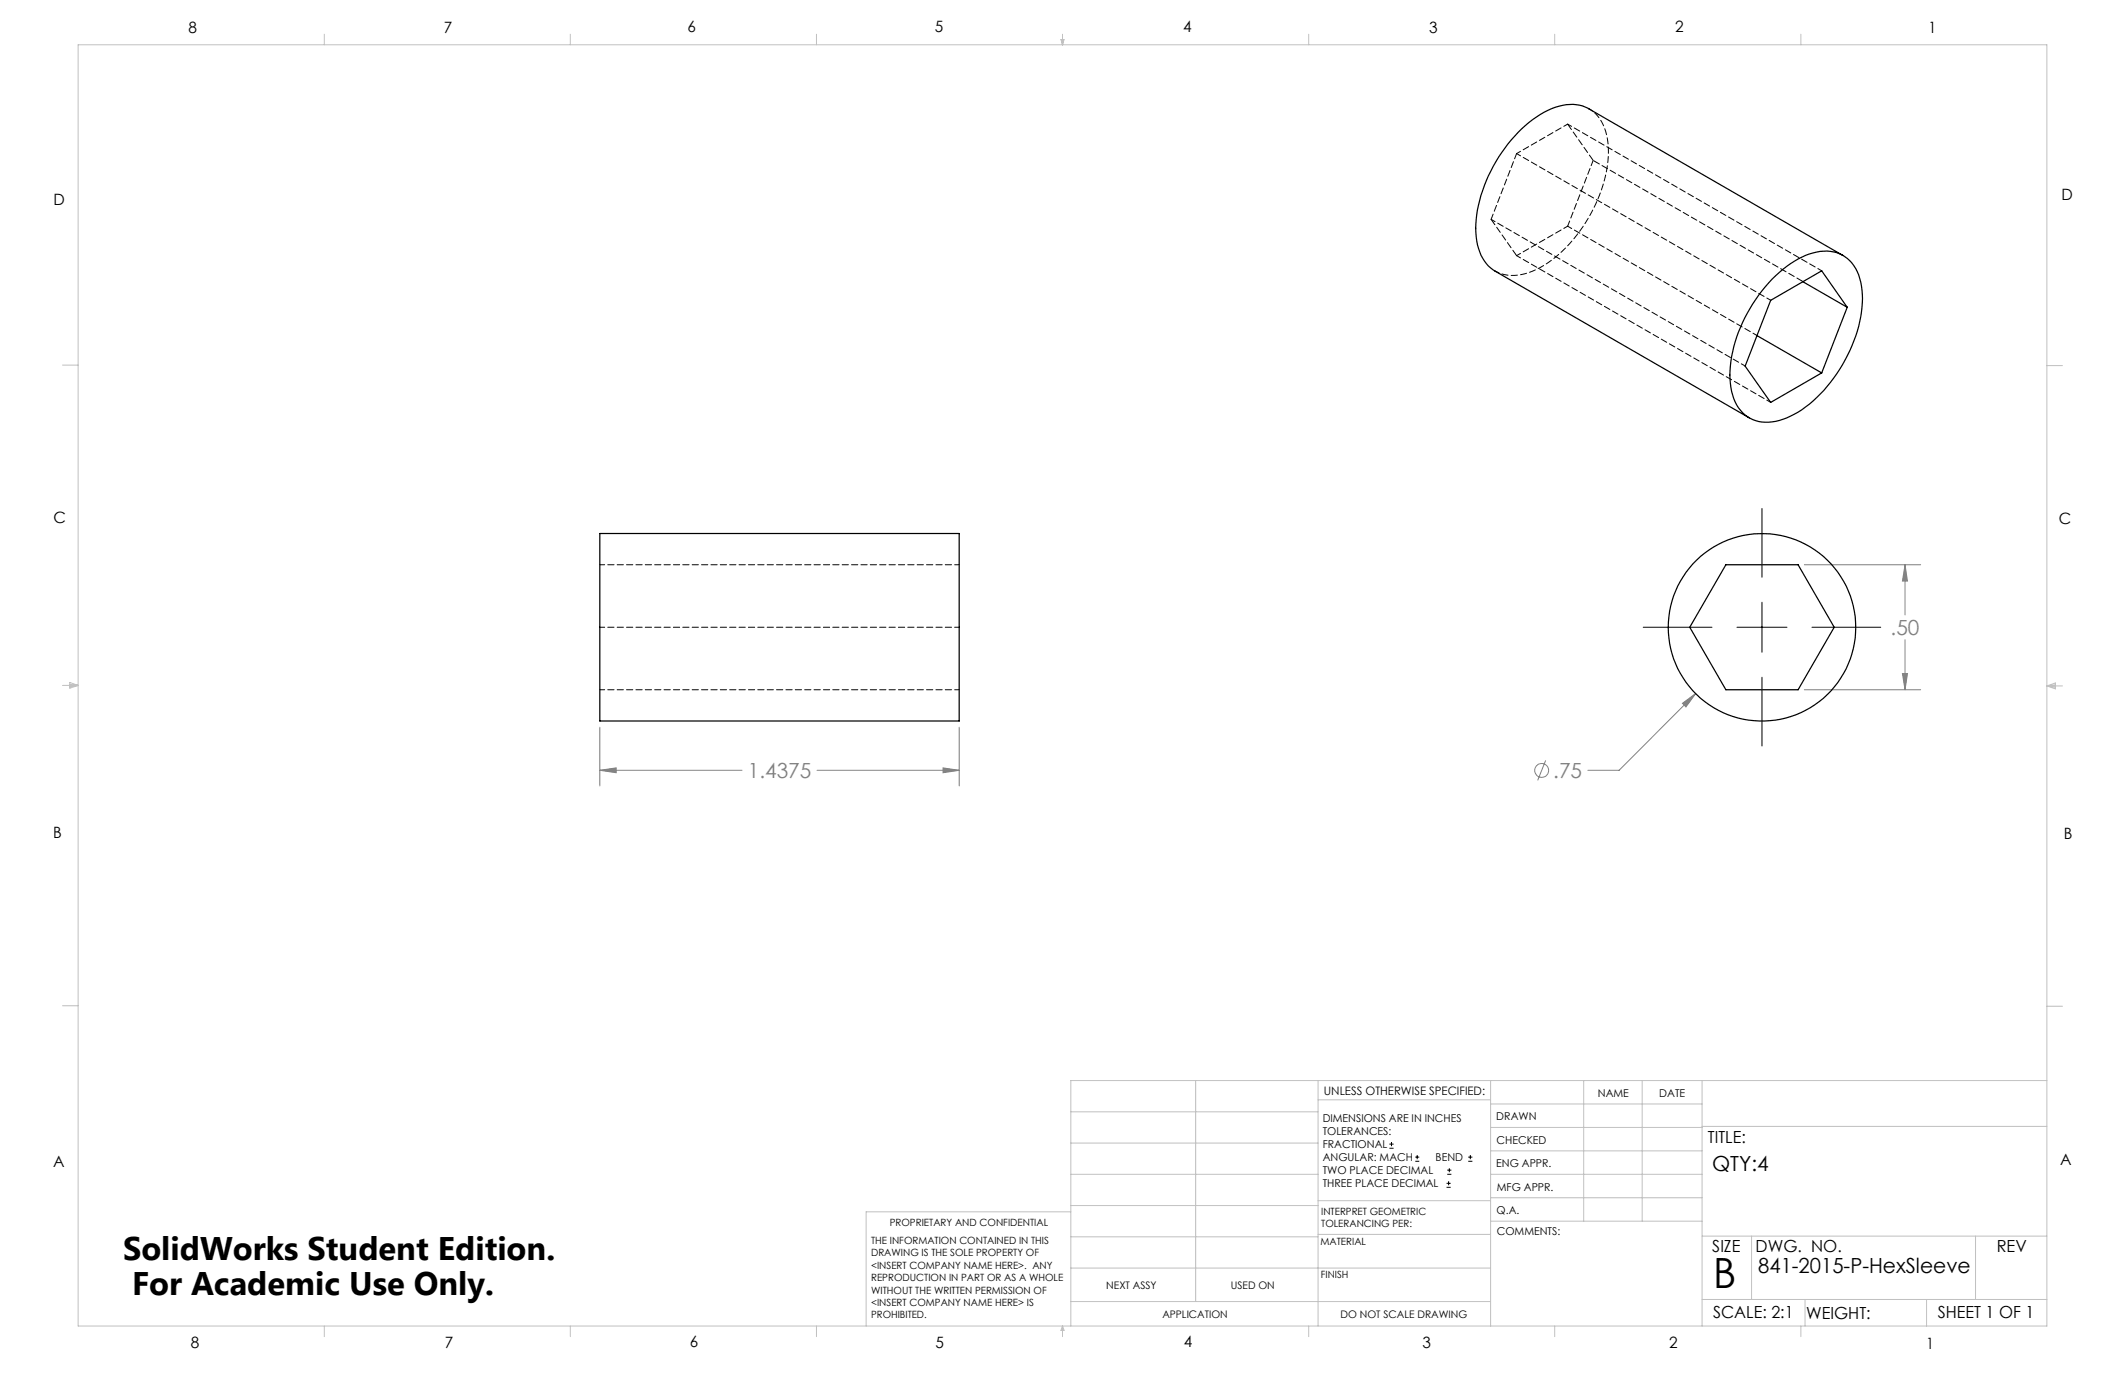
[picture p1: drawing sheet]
<svg xmlns="http://www.w3.org/2000/svg" width="432mm" height="279mm" viewBox="0 0 432 279" stroke-linecap="round" stroke-linejoin="round" font-family="sans-serif">
<g fill="none" stroke="#808080" stroke-width=".2">
<path d="M366.6 114.8h23.7M387.1 114.8l.5 3.3h-1zM387.1 114.8v10.2M386.6 136.9h1l-.5 3.3zM387.1 130v10.2M121.9 156.5l3.3-.5v1zM121.9 147.8v11.9M121.9 156.5h28.9M166 156.5h28.9M191.6 156l3.3 .5-3.3 .5zM194.9 147.8v11.9M314.1 154.5l-1.6 4.1"/>
<path d="M341.9 142.9l2.7-2-2 2.8zM344.6 140.9l-15.6 15.6h-6.3M366.6 140.2h23.7"/>
<circle cx="313.3" cy="156.6" r="1.42"/>
</g>
<g fill="none" stroke="#000" stroke-width=".2">
<path d="M358 103.3v14M333.9 127.5h14M353 127.5h10.1M358 122.4v10.1M358 137.6v14M368.2 127.5h14M282.3 233.3h.9M282.3 232.5h.9M282.8 232.1v.8M287.6 236h.8M287.6 235.1h.8M288 234.7v.8"/>
<path d="M294.1 238.6h.8M294.1 237.8h.8M294.5 237.4v.8M298.3 236h.9M298.3 235.1h.9M298.8 234.7v.8M293.9 241.3h.9M293.9 240.5h.9M294.4 240v.8"/>
</g>
<g fill="none" stroke="#c0c0c0" stroke-width=".2">
<path d="M15.9 9.1h400v260.4h-400zM65.9 6.9v2.2M115.9 6.9v2.2M165.9 6.9v2.2M215.6 8h.6l-.3 1.1zM215.7 8l.2 1.1M215.9 6.9v2.2M216 8l-.1 1.1M265.9 6.9v2.2M315.9 6.9v2.2M365.9 6.9v2.2M12.7 74.2h3.2"/>
<path d="M415.9 74.3h3.2M12.7 139.3h3.2M14.2 139.1l1.7 .2M14.2 138.7l1.7 .6-1.7 .5zM15.9 139.3l-1.7 .3M415.9 139.4h3.2M415.9 139.4l1.8-.6v1.2zM415.9 139.4l1.8 .3M417.7 139.2l-1.8 .2M12.7 204.4h3.2M243 219.6v44.9M267.8 219.6v49.9"/>
<path d="M302.9 219.6v49.9M321.8 219.6v28.5M333.7 219.6v28.5M345.9 219.6v49.9M415.9 204.5h3.2M415.9 219.6h-198.3v49.9M217.6 238.6h50.2M217.6 232.3h50.2M217.6 225.9h50.2M267.8 223.5h35.1M302.9 233.9h43M302.9 229.1h43"/>
<path d="M302.9 224.3h43M302.9 238.6h43M345.9 228.9h70M217.6 257.7h85.3M217.6 251.3h50.2M217.6 245h50.2M217.6 246.2h-41.6v23.3M267.8 250.8h35.1M267.8 244h35.1M302.9 248.1h43M302.9 243.4h43M345.9 251.2h70"/>
<path d="M355.9 251.2v12.9M401.4 251.2v12.9M65.9 269.5v2.1M115.9 269.5v2.1M165.9 269.5v2.1M215.9 269.5v2.1M215.9 269.5l.3 .8h-.6zM217.6 264.5h85.3M265.9 269.5v2.1M315.9 269.5v2.1M345.9 264.1h70M365.9 269.5v2.1"/>
<path d="M366.8 264.1v5.4M391.5 264.1v5.4"/>
</g>
<path d="M121.9 156.5l3.3-.5v1zM191.6 156l3.3 .5-3.3 .5zM341.9 142.9l.7 .8 2-2.8zM386.6 136.9h1l-.5 3.3zM387.1 114.8l.5 3.3h-1z" fill="#808080"/>
<g fill="none" stroke="#000" stroke-width=".25">
<path d="M360.1 56.7a16.8 16.8 0 0 1 10.5-5.7 7 7 0 0 1 7.3 5.6 22 22 0 0 1-2 14.7 27.4 27.4 0 0 1-12.1 13.3 8.4 8.4 0 0 1-9.3-.3 10.2 10.2 0 0 1-3-8.1 30.2 30.2 0 0 1 8.6-19.5zM366.4 57.3l9 5.1M374.5 51.9l-51.6-29.8a8.3 8.3 0 0 0-7.6 0 27.1 27.1 0 0 0-12.9 13.6 23.1 23.1 0 0 0-2.2 14 8.2 8.2 0 0 0 3.6 5.4l51.7 29.8M357 68.2l13.2 7.6M375.4 62.4l-5.2-7.4-10.4 6-5.2 13.4 5.2 7.4 10.4-6M375.4 62.4l-5.2 13.4M121.9 108.4h73v38.1h-73zM350.7 114.8h14.7l7.3 12.7-7.3 12.7h-14.7l-7.3-12.7z"/>
<circle cx="358" cy="127.5" r="19.1"/>
</g>
<path d="M318.5 46l38.5 22.2M121.9 114.8h73M121.9 127.5h73M121.9 140.2h73" fill="none" stroke="#000" stroke-width=".2" stroke-dasharray="1.3 .6" stroke-dashoffset=".3"/>
<path d="M308.2 31.2l51.6 29.8M308.2 31.2l10.3-6M318.5 25.2l51.7 29.8M322.9 22.1a8.7 8.7 0 0 1 3.8 7 27.5 27.5 0 0 1-5.7 17.9 21.2 21.2 0 0 1-11.8 8.8 7.6 7.6 0 0 1-5.4-.7M303 44.6l51.6 29.8M308.2 51.9l51.6 29.9M318.5 46l-10.3 5.9" fill="none" stroke="#000" stroke-width=".2" stroke-dasharray="1.3 .6" stroke-dashoffset=".4"/>
<path d="M323.7 32.6l42.7 24.6" fill="none" stroke="#000" stroke-width=".2" stroke-dasharray="1.3 .6" stroke-dashoffset="-.2"/>
<path d="M318.5 25.2l5.2 7.4M308.2 51.9l-5.2-7.3" fill="none" stroke="#000" stroke-width=".2" stroke-dasharray="1.3 .6" stroke-dashoffset="-.1"/>
<path d="M323.7 32.6l-5.2 13.4M303 44.6l5.2-13.4" fill="none" stroke="#000" stroke-width=".2" stroke-dasharray="1.3 .6" stroke-dashoffset=".1"/>
<text font-size="8.5" x="348.1" y="261.8">B</text>
<g font-size="6.6">
<text x="25" y="255.9">SolidWorks Student Edition.</text>
<text x="26.8" y="263.2">For Academic Use Only.</text>
</g>
<g font-size="4.2" fill="#808080">
<text x="384.2" y="129.1">.50</text>
<text x="152" y="158.1">1.4375</text>
<text x="315.6" y="158.1">.75</text>
</g>
<g font-size="4.2">
<text x="347.9" y="237.9">QTY:4</text>
<text x="357.3" y="258.7">841-2015-P-HexSleeve</text>
</g>
<g font-size="3.4">
<text x="347.1" y="232.3">TITLE:</text>
<text x="347.9" y="254.3">SIZE</text>
<text x="356.7" y="254.4">DWG. NO.</text>
<text x="405.7" y="254.5">REV</text>
<text x="348.1" y="267.9">SCALE: 2:1</text>
<text x="367" y="268">WEIGHT:</text>
<text x="393.8" y="267.9">SHEET 1 OF 1</text>
</g>
<g font-size="3.2">
<text x="38.3" y="6.7">8</text>
<text x="90.2" y="6.7">7</text>
<text x="139.7" y="6.5">6</text>
<text x="190" y="6.5">5</text>
<text x="240.4" y="6.5">4</text>
<text x="290.4" y="6.7">3</text>
<text x="340.4" y="6.5">2</text>
<text x="391.9" y="6.7">1</text>
<text x="10.9" y="41.6">D</text>
<text x="418.9" y="40.7">D</text>
<text x="10.9" y="106.3">C</text>
<text x="418.4" y="106.4">C</text>
<text x="10.8" y="170.2">B</text>
<text x="419.4" y="170.6">B</text>
<text x="10.8" y="237.2">A</text>
<text x="418.6" y="236.8">A</text>
<text x="38.8" y="273.8">8</text>
<text x="90.4" y="273.8">7</text>
<text x="140.2" y="273.8">6</text>
<text x="190.1" y="273.9">5</text>
<text x="240.5" y="273.8">4</text>
<text x="289" y="273.9">3</text>
<text x="339.1" y="273.8">2</text>
<text x="391.4" y="274.1">1</text>
</g>
<text font-size="2.4" x="269" y="222.4">UNLESS OTHERWISE SPECIFIED:</text>
<g font-size="2.2">
<text x="268.8" y="228">DIMENSIONS ARE IN INCHES</text>
<text x="304.1" y="227.7">DRAWN</text>
<text x="324.7" y="222.9">NAME</text>
<text x="337.2" y="222.9">DATE</text>
<text x="268.8" y="230.6">TOLERANCES:</text>
<text x="268.8" y="233.3">FRACTIONAL</text>
<text x="304.1" y="232.6">CHECKED</text>
<text x="268.8" y="236">ANGULAR: MACH</text>
<text x="268.8" y="238.6">TWO PLACE DECIMAL</text>
<text x="291.7" y="236">BEND</text>
<text x="304" y="237.2">ENG APPR.</text>
<text x="268.8" y="241.3">THREE PLACE DECIMAL</text>
<text x="304.2" y="241.9">MFG APPR.</text>
<text x="304.1" y="246.7">Q.A.</text>
<text x="304.1" y="250.9">COMMENTS:</text>
</g>
<g font-size="2.1">
<text x="224.8" y="262">NEXT ASSY</text>
<text x="250.1" y="261.9">USED ON</text>
<text x="236.2" y="267.8">APPLICATION</text>
<text x="272.4" y="267.8">DO NOT SCALE DRAWING</text>
</g>
<g font-size="2">
<text x="180.8" y="249.2">PROPRIETARY AND CONFIDENTIAL</text>
<text x="268.5" y="246.8">INTERPRET GEOMETRIC</text>
<text x="268.5" y="249.4">TOLERANCING PER:</text>
<text x="177" y="252.8">THE INFORMATION CONTAINED IN THIS</text>
<text x="177" y="255.3">DRAWING IS THE SOLE PROPERTY OF</text>
<text x="177" y="257.8">&lt;INSERT COMPANY NAME HERE&gt;. ANY</text>
<text x="268.3" y="252.9">MATERIAL</text>
<text x="177" y="260.3">REPRODUCTION IN PART OR AS A WHOLE</text>
<text x="177" y="262.9">WITHOUT THE WRITTEN PERMISSION OF</text>
<text x="268.4" y="259.7">FINISH</text>
<text x="177" y="265.4">&lt;INSERT COMPANY NAME HERE&gt; IS</text>
<text x="177" y="267.9">PROHIBITED.</text>
</g>
</svg>
